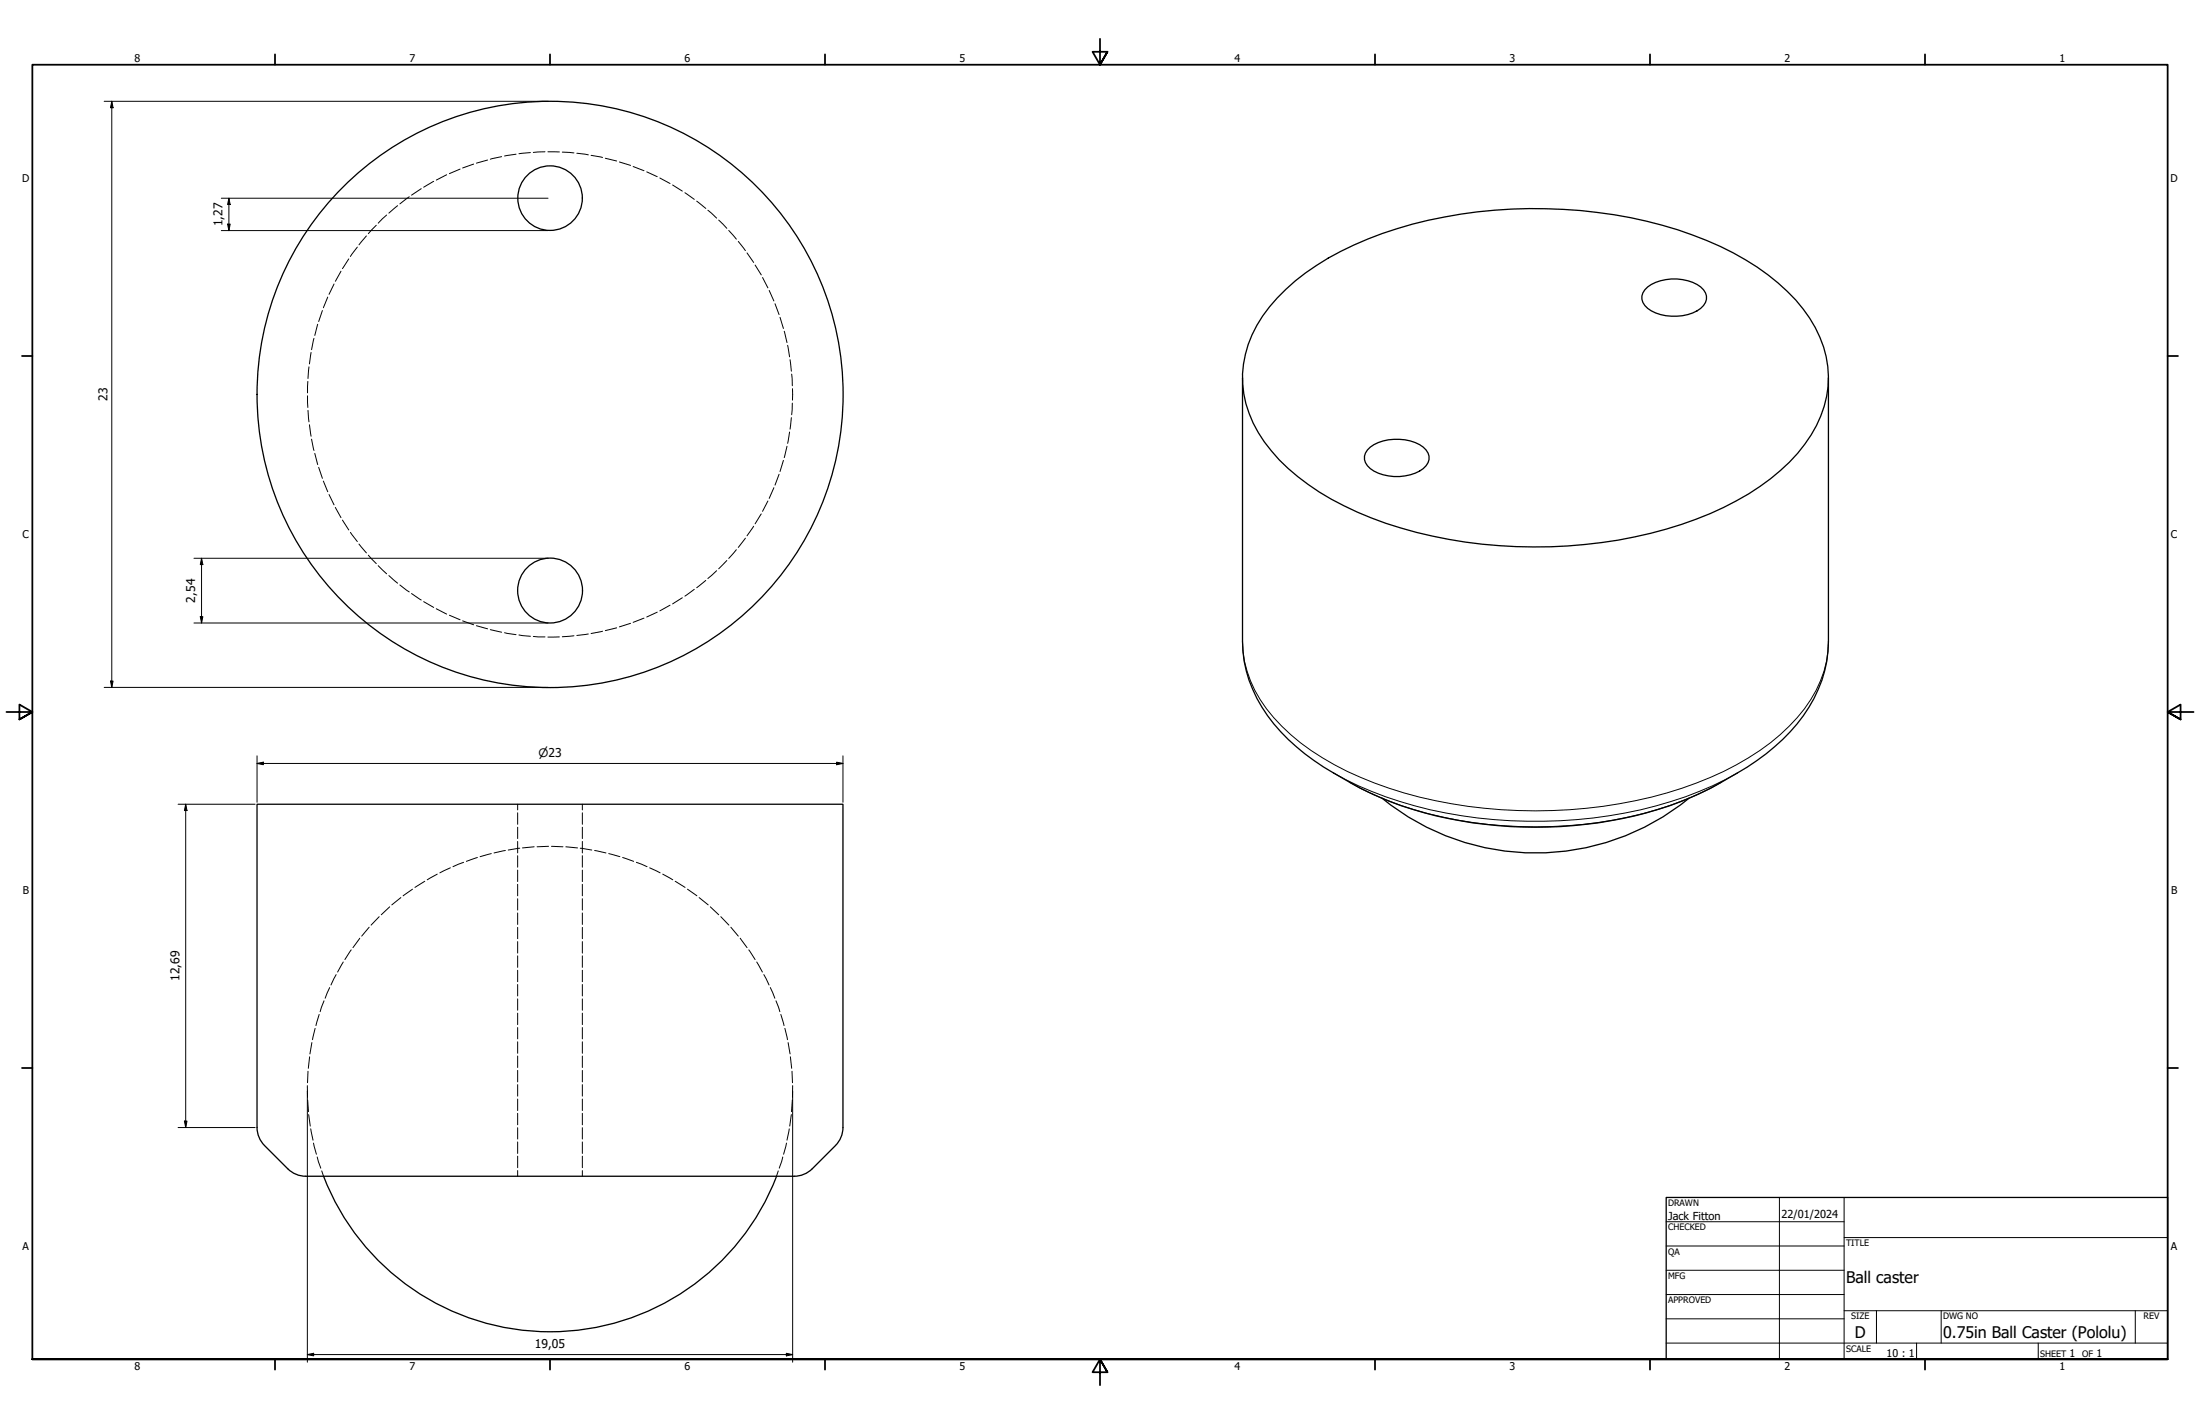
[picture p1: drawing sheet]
<svg xmlns="http://www.w3.org/2000/svg" width="864mm" height="559mm" viewBox="0 0 864 559" stroke-linecap="round" stroke-linejoin="round" font-family="sans-serif">
<!-- layer: Hidden (ANSI) -->
<g fill="none" stroke="#000" stroke-width=".39">
<path d="M208.2 59.9l-4.5 .4M213.9 59.6l-4.5 .2M215.1 59.6h4.5M220.7 59.7l4.6 .3M160.7 77.2l-3.7 2.8M165.4 74l-3.9 2.6M170.2 71.2l-3.9 2.3M175.3 68.6l-4 2.1M180.6 66.4l-4.2 1.7M185.9 64.4l-4.3 1.5M191.4 62.8l-4.4 1.2M196.9 61.5l-4.4 1"/>
<path d="M202.6 60.5l-4.5 .7M226.4 60.1l4.5 .7M232 61l4.5 .8M237.6 62.1l4.5 1.1M243.1 63.6l4.4 1.3M248.5 65.3l4.3 1.7M253.9 67.4l4.1 1.9M259 69.9l4 2.1M264 72.6l3.8 2.4M268.9 75.6l3.6 2.6M273.5 78.9l3.6 2.9M140.3 97l-2.8 3.6"/>
<path d="M143.8 92.6l-2.9 3.5M147.7 88.4l-3.1 3.3M151.8 84.4l-3.3 3.2M156.1 80.7l-3.4 2.9M277.9 82.5l3.4 3.1M282.1 86.4l3.2 3.2M286.1 90.4l3 3.5M289.8 94.7l2.8 3.7M293.2 99.3l2.6 3.7M128.7 116.6l-1.8 4.2M131.1 111.4l-1.9 4.1M133.9 106.4l-2.3 4"/>
<path d="M136.9 101.6l-2.5 3.8M296.4 104l2.4 3.9M299.3 108.9l2.1 4.1M301.9 114l1.9 4.1M304.2 119.2l1.6 4.2M122.1 138.3l-.6 4.5M123.3 132.8l-1 4.4M124.7 127.3l-1.1 4.3M126.6 121.9l-1.5 4.3M306.2 124.5l1.3 4.4M307.8 130l1.1 4.4M309.2 135.5l.7 4.5"/>
<path d="M120.7 155.3l.1 4.6M120.8 149.7l-.1 4.5M121.3 144l-.4 4.5M310.1 141.2l.5 4.5M310.8 146.8l.2 4.6M311 158.2l-.2 4.6M311.1 152.5v4.5M120.9 161l.4 4.5M121.5 166.7l.6 4.5M122.3 172.3l1 4.5M123.6 177.9l1.1 4.4M308.9 175.1l-1.1 4.5"/>
<path d="M309.9 169.5l-.7 4.5M310.6 163.9l-.5 4.5M125.1 183.4l1.5 4.3M126.9 188.8l1.8 4.2M129.2 194.1l1.9 4M131.6 199.1l2.3 4M301.4 196.6l-2.1 4.1M303.8 191.4l-1.9 4.2M305.8 186.1l-1.6 4.3M307.5 180.7l-1.3 4.3M134.4 204.1l2.5 3.9M137.5 208.9l2.8 3.6"/>
<path d="M140.9 213.5l2.9 3.5M144.6 217.9l3.1 3.3M285.3 220l-3.2 3.2M289.1 215.7l-3 3.4M292.6 211.2l-2.8 3.6M295.8 206.5l-2.6 3.7M298.8 201.7l-2.4 3.8M148.5 222l3.3 3.2M152.7 225.9l3.4 3M157 229.6l3.7 2.7M161.5 232.9l3.9 2.6M166.3 236.1l3.9 2.3"/>
<path d="M171.3 238.9l4 2.1M263 237.5l-4 2.2M267.8 234.6l-3.8 2.4M272.5 231.3l-3.6 2.6M277.1 227.8l-3.6 2.8M281.3 224l-3.4 3M176.4 241.4l4.2 1.8M181.6 243.6l4.3 1.6M187 245.6l4.4 1.2M192.5 247.1l4.4 1M198.1 248.3l4.5 .7M203.7 249.2l4.5 .5"/>
<path d="M209.4 249.7l4.5 .2M219.6 249.9l-4.5 .1M225.3 249.5l-4.6 .4M230.9 248.8l-4.5 .6M236.5 247.7l-4.5 .9M242.1 246.4l-4.5 1.1M247.5 244.6l-4.4 1.4M252.8 242.6l-4.3 1.6M258 240.2l-4.1 1.9M203.2 315.6v2.2M203.2 319v4.5M228.6 315.6v2.2"/>
<path d="M228.6 319v4.5M182 338.4l-4.2 1.7M187.4 336.5l-4.3 1.5M192.8 335l-4.3 1.2M198.4 333.8l-4.5 .9M203.2 324.6v4.5M203.2 330.2v4.5M203.2 335.8v4.5M204 332.9l-4.5 .7M209.7 332.3l-4.6 .4M215.3 332.1l-4.5 .2M216.5 332.1l4.5 .2"/>
<path d="M222.1 332.3l4.6 .4M227.8 332.9l4.5 .7M228.6 324.6v4.5M228.6 330.2v4.5M228.6 335.8v4.5M233.4 333.8l4.5 .9M239 335l4.3 1.2M244.4 336.5l4.3 1.5M249.8 338.4l4.2 1.7M148.8 359.7l-3.1 3.3M153 355.9l-3.3 3.1M157.4 352.2l-3.6 2.9"/>
<path d="M161.9 348.9l-3.7 2.6M166.8 345.8l-3.9 2.4M171.6 343l-3.9 2.2M176.8 340.6l-4.1 1.9M203.2 341.4v4.5M203.2 347v4.5M203.2 352.7v4.4M203.2 358.3v4.5M228.6 341.4v4.5M228.6 347v4.5M228.6 352.7v4.4M228.6 358.3v4.5"/>
<path d="M255 340.6l4.1 1.9M260.2 343l3.9 2.2M265 345.8l3.9 2.4M269.9 348.9l3.7 2.6M274.4 352.2l3.6 2.9M278.8 355.9l3.3 3.1M283 359.7l3.1 3.3M134.7 377.5l-2.2 3.9M137.9 372.7l-2.5 3.9M141.2 368.2l-2.6 3.7M144.9 363.9l-2.9 3.4M203.2 363.9v4.5"/>
<path d="M203.2 369.5v4.5M203.2 375.1v4.5M228.6 363.9v4.5M228.6 369.5v4.5M228.6 375.1v4.5M286.9 363.9l2.9 3.4M290.6 368.2l2.6 3.7M293.9 372.7l2.5 3.9M297.1 377.5l2.2 3.9M125.3 398.1l-1.3 4.4M127.2 392.7l-1.5 4.3M129.4 387.5l-1.8 4.2"/>
<path d="M132 382.5l-2.1 4M203.2 380.7v4.6M203.2 386.3v4.5M203.2 392v4.4M203.2 397.6v4.5M228.6 380.7v4.6M228.6 386.3v4.5M228.6 392v4.4M228.6 397.6v4.5M299.8 382.5l2.1 4M302.4 387.5l1.8 4.2M304.6 392.7l1.5 4.3"/>
<path d="M306.5 398.1l1.3 4.4M121.5 414.7l-.5 4.5M122.4 409.1l-.7 4.5M123.7 403.5l-1 4.5M203.2 403.2v4.5M203.2 408.8v4.5M203.2 414.4v4.5M228.6 403.2v4.5M228.6 408.8v4.5M228.6 414.4v4.5M308.1 403.5l1 4.5M309.4 409.1l.7 4.5"/>
<path d="M310.3 414.7l.5 4.5M120.6 426l.1 4.6M120.8 431.7l.3 4.5M120.9 420.4l-.2 4.5M121.2 437.4l.6 4.5M203.2 420.1v4.5M203.2 425.6v4.5M203.2 431.3v4.5M203.2 436.9v4.5M228.6 420.1v4.5M228.6 425.6v4.5M228.6 431.3v4.5"/>
<path d="M228.6 436.9v4.5M310.6 437.4l-.6 4.5M310.9 420.4l.2 4.5M311 431.7l-.3 4.5M311.1 426v4.6M122 443l.9 4.4M123.1 448.6l1.1 4.3M124.5 454l1.4 4.4M126.3 459.5l.7 2.1M203.2 442.5v4.5M203.2 448.1v4.5M203.2 453.7v4.5"/>
<path d="M203.2 459.4v2.2M228.6 442.5v4.5M228.6 448.1v4.5M228.6 453.7v4.5M228.6 459.4v2.2M305.5 459.5l-.7 2.1M307.3 454l-1.4 4.4M308.7 448.6l-1.1 4.3M309.8 443l-.9 4.4"/>
</g>
<!-- layer: Visible (ANSI) -->
<g fill="none" stroke="#000" stroke-width=".51">
<path d="M504.8 113.5a108.6 108.6 0 0 1 43.6-23.8 189.9 189.9 0 0 1 115.9 2.5 95.1 95.1 0 0 1 43.5 29.1 41.3 41.3 0 0 1 7 41.9 62.9 62.9 0 0 1-23.9 27.7 141.7 141.7 0 0 1-55.7 21.1 189.4 189.4 0 0 1-96.8-8.7 96.2 96.2 0 0 1-39.3-26.3 42.1 42.1 0 0 1-10.2-38 50.6 50.6 0 0 1 15.9-25.5zM645.7 113.7a17.3 17.3 0 0 1 16.9-3.5 9 9 0 0 1 7.3 5.9 6.9 6.9 0 0 1-5.4 6.7 19.7 19.7 0 0 1-17.7-1.8 4.8 4.8 0 0 1-1.1-7.3zM487.7 148.3v103.5a53.6 53.6 0 0 0 18 38.4 127.2 127.2 0 0 0 36 22.7 165.4 165.4 0 0 0 90.6 9.2 136.3 136.3 0 0 0 64.3-29 58 58 0 0 0 20.5-33.6l.6-7.7v-103.5M536.8 176.6a17.3 17.3 0 0 1 16.9-3.6 9 9 0 0 1 7.3 6 6.9 6.9 0 0 1-5.4 6.7 19.2 19.2 0 0 1-17.7-1.8 4.8 4.8 0 0 1-1.1-7.3zM542.6 313.2a95.2 95.2 0 0 0 120.4 .1M100.9 442.5v-126.9h230v126.9M100.9 442.4a10 10 0 0 0 2.9 7.1M103.8 449.5l9.2 9.2a10 10 0 0 0 7 2.9h191.8a10 10 0 0 0 7-2.9l9.2-9.2M330.9 442.4a10 10 0 0 1-2.9 7.1M127 461.6a95.3 95.3 0 0 0 88.9 61 95.3 95.3 0 0 0 88.9-61"/>
<circle cx="215.9" cy="77.8" r="12.7"/>
<circle cx="215.9" cy="154.8" r="115"/>
<circle cx="215.9" cy="231.7" r="12.7"/>
</g>
<!-- layer: Visible Narrow (ANSI) -->
<path d="M487.7 251.8a46.5 46.5 0 0 0 15.5 33.2 105.6 105.6 0 0 0 42.1 24.3 190.4 190.4 0 0 0 115 0 112.2 112.2 0 0 0 38.5-21 53 53 0 0 0 18.2-28.8l.7-7.7M523.5 303.3a157.7 157.7 0 0 0 69.5 18.8 175.4 175.4 0 0 0 79.3-13.7l9.7-5.1M530 307.1a144.8 144.8 0 0 0 66.5 17.3 156 156 0 0 0 74.5-14.8l4.5-2.5" fill="none" stroke="#000" stroke-width=".39"/>
<!-- layer: Border (ANSI) -->
<g fill="none" stroke="#000" stroke-width=".7">
<path d="M431.8 15.2v10.2l-2.9-5.1h5.8l-2.9 5.1 2.9-5.1M107.9 21.3v4.1M215.9 21.3v4.1M323.8 21.3v4.1M539.8 21.3v4.1M647.7 21.3v4.1M755.6 21.3v4.1M8.6 139.7h4.1M850.9 139.7h4.1M2.5 279.4h10.2l-5.1-2.9v5.8l5.1-2.9-5.1 2.9M861.1 279.4h-10.2l5.1-2.9v5.8l-5.1-2.9 5.1 2.9M8.6 419.1h4.1"/>
<path d="M850.9 419.1h4.1M12.7 533.4v-508h838.2v508h-838.2h838.2M107.9 533.4v4.1M215.9 533.4v4.1M323.8 533.4v4.1M434.7 538.5l-2.9-5.1 2.9 5.1h-5.8l2.9-5.1v10.2M539.8 533.4v4.1M647.7 533.4v4.1M755.6 533.4v4.1"/>
</g>
<!-- layer: Title (ANSI) -->
<g fill="none" stroke="#000" stroke-width=".39">
<path d="M654 479.4h69.9M698.5 469.9v63.5M723.9 469.9v63.5M654 488.9h69.9M654 498.5h69.9M723.9 485.6h127M654 508h69.9M654 517.5h69.9M723.9 514.3h127M736.6 514.3v12.7M762 514.3v12.7M838.2 514.3v12.7"/>
<path d="M654 527h196.9M752.3 527v6.4M800.1 527v6.4"/>
</g>
<path d="M654 469.9h196.9v63.5h-196.9z" fill="none" stroke="#000" stroke-width=".51"/>
<!-- layer: Dimension (ISO) -->
<g fill="none" stroke="#000" stroke-width=".39">
<path d="M40.9 39.8h174.2M43.9 39.8l.5 2.5h-1zM43.9 39.8v229.9M86.9 77.8h128.2M89.9 77.8l.5 2.5h-1.1zM89.9 77.8v12.7M86.9 90.5h128.2M89.3 87.9h1.1l-.5 2.6zM76.1 219.1h139M79.1 219.1l.5 2.5h-1zM79.1 219.1v25.4M76.1 244.5h139"/>
<path d="M78.6 242h1l-.5 2.5zM40.9 269.7h174.2M43.4 267.3h1l-.5 2.4zM100.9 299.6l2.5-.5v1zM100.9 299.6h230M100.9 296.6v18.2M328.4 299.1l2.5 .5-2.5 .5zM330.9 296.6v18.2M69.9 315.6h30.2M72.9 315.6l.5 2.5h-1zM72.9 315.6v126.9M72.4 439.9h1l-.5 2.6z"/>
<path d="M120.6 428.1v106.4M311.1 428.1v106.4M69.9 442.5h30.2M120.6 531.6l2.5-.5v1zM120.6 531.6h190.5M308.7 531.1l2.4 .5-2.4 .5z"/>
</g>
<g fill="#000">
<path d="M43.9 39.8l.5 2.5h-1z" fill-rule="evenodd"/>
<path d="M89.3 87.9h1.1l-.5 2.6z" fill-rule="evenodd"/>
<path d="M89.9 77.8l.5 2.5h-1.1z" fill-rule="evenodd"/>
<path d="M79.1 219.1l.5 2.5h-1z" fill-rule="evenodd"/>
<path d="M78.6 242h1l-.5 2.5z" fill-rule="evenodd"/>
<path d="M43.4 267.3h1l-.5 2.4z" fill-rule="evenodd"/>
<path d="M100.9 299.6l2.5-.5v1z" fill-rule="evenodd"/>
<path d="M72.9 315.6l.5 2.5h-1z" fill-rule="evenodd"/>
<path d="M328.4 299.1l2.5 .5-2.5 .5z" fill-rule="evenodd"/>
<path d="M72.4 439.9h1l-.5 2.6z" fill-rule="evenodd"/>
<path d="M120.6 531.6l2.5-.5v1z" fill-rule="evenodd"/>
<path d="M308.7 531.1l2.4 .5-2.4 .5z" fill-rule="evenodd"/>
</g>
<g font-size="6.3">
<text x="724.7" y="503.4">Ball caster</text>
<text x="728.1" y="524.9">D</text>
<text x="762.8" y="525">0.75in Ball Caster (Pololu)</text>
</g>
<g font-size="4.8">
<text x="87.4" y="88.8" transform="rotate(-90 87.4 88.8)">1,27</text>
<text x="42.2" y="157.4" transform="rotate(-90 42.2 157.4)">23</text>
<text x="76.6" y="236.5" transform="rotate(-90 76.6 236.5)">2,54</text>
<text x="70.4" y="385" transform="rotate(-90 70.4 385)">12,69</text>
<text x="209.9" y="529.1">19,05</text>
</g>
<text font-size="4.6" x="211.3" y="297.1">⌀23</text>
<g font-size="4.3">
<text x="654.8" y="478.6">Jack Fitton</text>
<text x="699.3" y="478">22/01/2024</text>
</g>
<g font-size="4.2">
<text x="52.8" y="24.4">8</text>
<text x="160.8" y="24.4">7</text>
<text x="268.7" y="24.4">6</text>
<text x="376.7" y="24.4">5</text>
<text x="484.6" y="24.4">4</text>
<text x="592.6" y="24.4">3</text>
<text x="700.5" y="24.4">2</text>
<text x="808.5" y="24.4">1</text>
<text x="8.8" y="71.4">D</text>
<text x="852" y="71.4">D</text>
<text x="8.9" y="211.1">C</text>
<text x="852.2" y="211.1">C</text>
<text x="9" y="350.8">B</text>
<text x="852.2" y="350.8">B</text>
<text x="8.9" y="490.5">A</text>
<text x="852.2" y="490.5">A</text>
<text x="740.6" y="532.6">10 : 1</text>
<text x="812.4" y="532.6">1</text>
<text x="823" y="532.6">1</text>
<text x="52.8" y="537.5">8</text>
<text x="160.8" y="537.5">7</text>
<text x="268.7" y="537.5">6</text>
<text x="376.7" y="537.5">5</text>
<text x="484.6" y="537.5">4</text>
<text x="592.6" y="537.5">3</text>
<text x="700.5" y="537.5">2</text>
<text x="808.5" y="537.5">1</text>
</g>
<g font-size="3.5">
<text x="654.8" y="473.2">DRAWN</text>
<text x="654.8" y="482.8">CHECKED</text>
<text x="724.7" y="488.9">TITLE</text>
<text x="654.8" y="492.3">QA</text>
<text x="654.8" y="501.8">MFG</text>
<text x="654.8" y="511.4">APPROVED</text>
<text x="726.7" y="517.7">SIZE</text>
<text x="762.8" y="517.7">DWG NO</text>
<text x="841.4" y="517.7">REV</text>
<text x="724.7" y="530.4">SCALE</text>
<text x="800.9" y="532.6">SHEET</text>
<text x="817.4" y="532.6">OF</text>
</g>
</svg>
